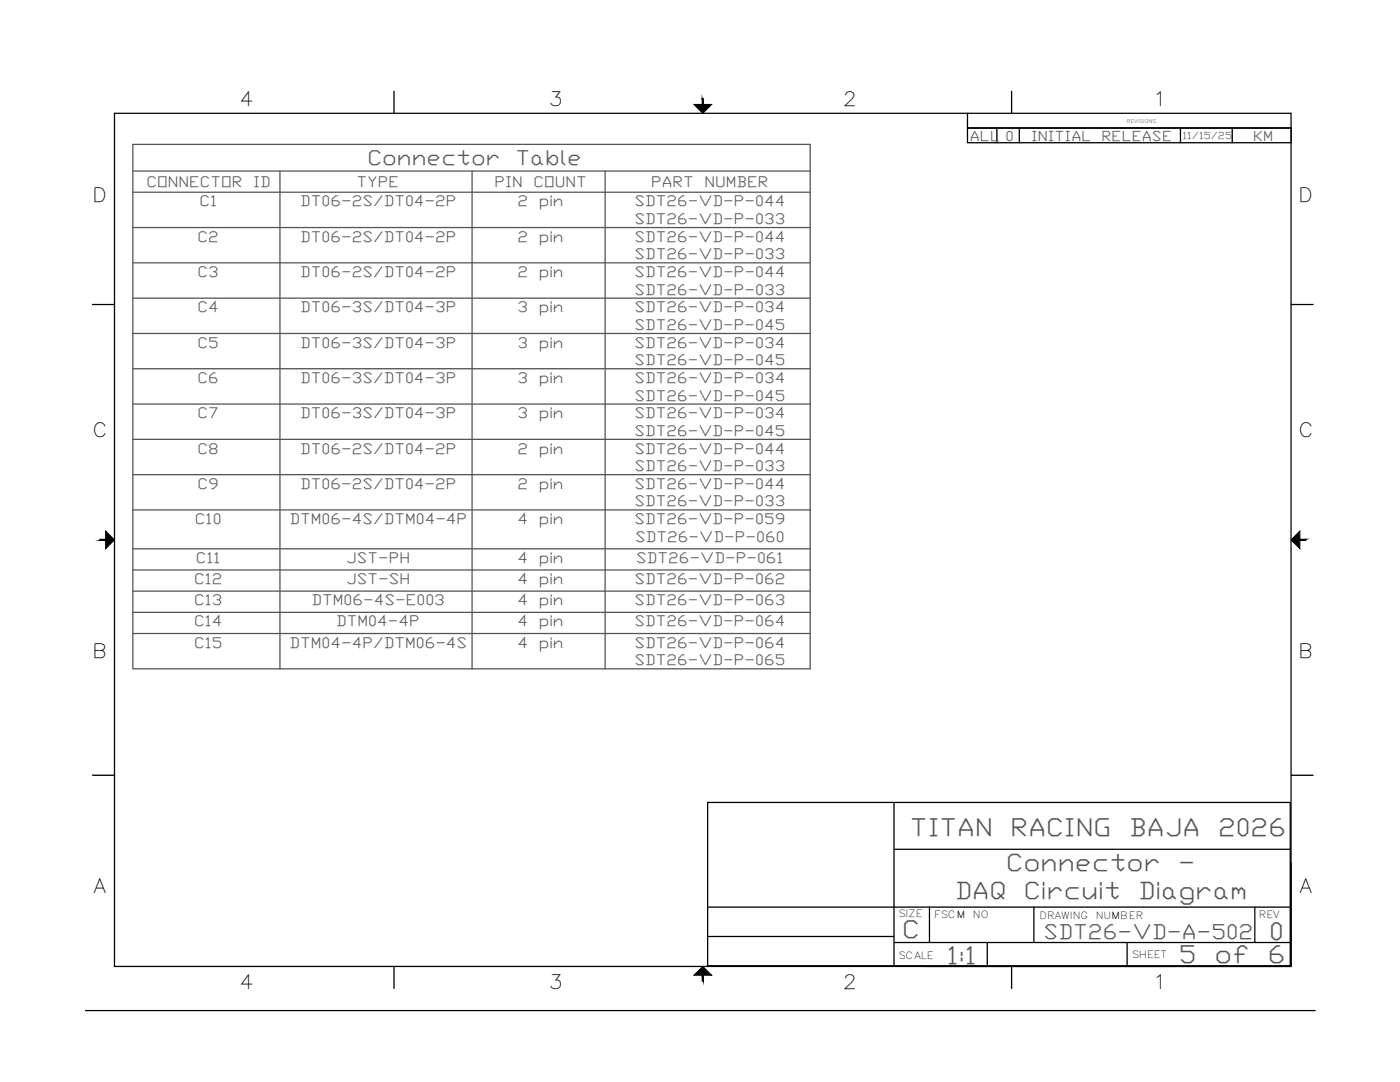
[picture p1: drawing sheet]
<svg xmlns="http://www.w3.org/2000/svg" width="279mm" height="216mm" viewBox="0 0 279 216" stroke-linecap="round" stroke-linejoin="round" font-family="sans-serif">
<!-- layer: Viewport -->
<path d="M257.7 172.3v20.5h-73.4" fill="none" stroke="#000" stroke-width=".25"/>
<!-- layer: Title Block -->
<g fill="none" stroke="#000" stroke-width=".25">
<path d="M78.6 18.2v4.4M201.9 18.2v4.4M22.8 22.6h234.9v170.2h-234.9zM193.1 22.6v2.9h64.6h-64.6v3h64.6M199 25.5v3M203.4 25.5v3M235.6 25.5v3M245.9 25.5v3M18.4 60.8h4.4M257.7 60.8h4.4M18.4 154.7h4.4M257.7 154.7h4.4"/>
<path d="M141.2 160.1h116.3M141.2 160.2v32.5h116.3v-32.5M178.4 160.2v32.5M178.4 169.5h79.1M78.6 192.8v4.4M141.2 181h116.3M141.2 186.9h37.2M178.4 188.1h79.1M185.5 181v7.1M197 188.1v4.6M201.9 192.8v4.4M206.3 181v7.1"/>
<path d="M224.9 188.1v4.6M250.4 181v7.1M17.1 201.6h245.4"/>
</g>
<g fill="#000" stroke="#000" stroke-width=".2">
<path d="M138.5 20.8h3.5l-1.7 1.8zM21.1 106l1.7 1.7-1.7 1.8zM257.7 107.7l1.7-1.7v3.5zM138.5 194.6l1.8-1.8 1.7 1.8z"/>
<path d="M140.1 19.7l.3 1.1v-1.1zM140.1 19.7l.3 1.1h-.3z"/>
<path d="M19.9 107.6v.2l1.2-.2zM19.9 107.8l1.2-.2v.2z"/>
<path d="M259.4 107.8h1.2v-.2zM259.4 107.6h1.2l-1.2 .2z"/>
<path d="M140.1 194.6v1.2h.3zM140.1 194.6h.3v1.2z"/>
</g>
<!-- layer: 0 -->
<path d="M257.7 25.5v3" fill="none" stroke="#000" stroke-width=".25"/>
<!-- layer: TAGS -->
<g fill="none" stroke="#545454" stroke-width=".25">
<path d="M26.5 28.8h135.2v104.7h-135.2zM26.5 34.1h135.2M26.5 38.4h135.2M55.9 34.1v99.4M94.2 34.1v99.4M120.8 34.1v99.4M26.5 45.4h135.2M26.5 52.4h135.2M26.5 59.5h135.2M26.5 66.5h135.2M26.5 73.6h135.2M26.5 80.6h135.2"/>
<path d="M26.5 87.7h135.2M26.5 94.7h135.2M26.5 101.8h135.2M26.5 109.5h135.2M26.5 113.7h135.2M26.5 118h135.2M26.5 122.2h135.2M26.5 126.4h135.2"/>
</g>
<g font-size="4.9" fill="#545454">
<text x="181.6" y="166.8">TITAN</text>
<text x="201.7" y="166.8">RACING</text>
<text x="225.3" y="166.8">BAJA</text>
<text x="243.1" y="166.8">2026</text>
<text x="180" y="187.3">C</text>
<text x="253.3" y="187.6">0</text>
<text x="189" y="192.3">1:1</text>
<text x="235.3" y="192.2">5</text>
<text x="242.4" y="192.2">of</text>
<text x="253" y="192.2">6</text>
</g>
<g font-size="4.8" fill="#545454">
<text x="200.8" y="173.8">Connector</text>
<text x="235.1" y="173.8">-</text>
<text x="190.6" y="179.5">DAQ</text>
<text x="204.3" y="179.5">Circuit</text>
<text x="227.2" y="179.5">Diagram</text>
</g>
<g font-size="4.1" fill="#545454">
<text x="73.3" y="32.9">Connector</text>
<text x="102.9" y="32.9">Table</text>
<text x="208.3" y="187.4">SDT26-VD-A-502</text>
</g>
<g font-size="3.9">
<text x="47.8" y="21.1">4</text>
<text x="109.5" y="21.1">3</text>
<text x="168.2" y="21.1">2</text>
<text x="230" y="21.1">1</text>
<text x="18.4" y="40.2">D</text>
<text x="259.1" y="40.2">D</text>
<text x="18.4" y="87.2">C</text>
<text x="259.1" y="87.2">C</text>
<text x="18.4" y="131.2">B</text>
<text x="259.1" y="131.2">B</text>
<text x="18.7" y="178.2">A</text>
<text x="259.3" y="178.2">A</text>
<text x="47.8" y="197.2">4</text>
<text x="109.5" y="197.2">3</text>
<text x="168.2" y="197.2">2</text>
<text x="230" y="197.2">1</text>
</g>
<g font-size="3" fill="#545454">
<text x="29.2" y="37.3">CONNECTOR</text>
<text x="39.8" y="41.2">C1</text>
<text x="50.5" y="37.3">ID</text>
<text x="59.9" y="41.2">DT06-2S/DT04-2P</text>
<text x="71.2" y="37.3">TYPE</text>
<text x="98.7" y="37.3">PIN</text>
<text x="103.3" y="41.2">2</text>
<text x="106.5" y="37.3">COUNT</text>
<text x="107.5" y="41.2">pin</text>
<text x="126.6" y="41.2">SDT26-VD-P-044</text>
<text x="130" y="37.3">PART</text>
<text x="140.6" y="37.3">NUMBER</text>
<text x="126.6" y="44.7">SDT26-VD-P-033</text>
<text x="39.4" y="48.2">C2</text>
<text x="59.9" y="48.2">DT06-2S/DT04-2P</text>
<text x="103.3" y="48.2">2</text>
<text x="107.5" y="48.2">pin</text>
<text x="126.6" y="48.2">SDT26-VD-P-044</text>
<text x="126.6" y="51.7">SDT26-VD-P-033</text>
<text x="39.4" y="55.3">C3</text>
<text x="59.9" y="55.3">DT06-2S/DT04-2P</text>
<text x="103.3" y="55.3">2</text>
<text x="107.5" y="55.3">pin</text>
<text x="126.6" y="55.3">SDT26-VD-P-044</text>
<text x="126.6" y="58.8">SDT26-VD-P-033</text>
<text x="39.4" y="62.3">C4</text>
<text x="59.9" y="62.3">DT06-3S/DT04-3P</text>
<text x="103.3" y="62.3">3</text>
<text x="107.5" y="62.3">pin</text>
<text x="126.6" y="62.3">SDT26-VD-P-034</text>
<text x="126.6" y="65.8">SDT26-VD-P-045</text>
<text x="39.4" y="69.4">C5</text>
<text x="59.9" y="69.4">DT06-3S/DT04-3P</text>
<text x="103.3" y="69.4">3</text>
<text x="107.5" y="69.4">pin</text>
<text x="126.6" y="69.4">SDT26-VD-P-034</text>
<text x="39.4" y="76.4">C6</text>
<text x="59.9" y="76.4">DT06-3S/DT04-3P</text>
<text x="103.3" y="76.4">3</text>
<text x="107.5" y="76.4">pin</text>
<text x="126.6" y="72.9">SDT26-VD-P-045</text>
<text x="126.6" y="76.4">SDT26-VD-P-034</text>
<text x="39.4" y="83.4">C7</text>
<text x="59.9" y="83.4">DT06-3S/DT04-3P</text>
<text x="103.3" y="83.4">3</text>
<text x="107.5" y="83.4">pin</text>
<text x="126.6" y="79.9">SDT26-VD-P-045</text>
<text x="126.6" y="83.4">SDT26-VD-P-034</text>
<text x="126.6" y="87">SDT26-VD-P-045</text>
<text x="39.4" y="90.5">C8</text>
<text x="59.9" y="90.5">DT06-2S/DT04-2P</text>
<text x="103.3" y="90.5">2</text>
<text x="107.5" y="90.5">pin</text>
<text x="126.6" y="90.5">SDT26-VD-P-044</text>
<text x="126.6" y="94">SDT26-VD-P-033</text>
<text x="39.4" y="97.5">C9</text>
<text x="59.9" y="97.5">DT06-2S/DT04-2P</text>
<text x="103.3" y="97.5">2</text>
<text x="107.5" y="97.5">pin</text>
<text x="126.6" y="97.5">SDT26-VD-P-044</text>
<text x="126.6" y="101.1">SDT26-VD-P-033</text>
<text x="38.9" y="104.6">C10</text>
<text x="57.8" y="104.6">DTM06-4S/DTM04-4P</text>
<text x="103.3" y="104.6">4</text>
<text x="107.5" y="104.6">pin</text>
<text x="126.6" y="104.6">SDT26-VD-P-059</text>
<text x="39.1" y="112.3">C11</text>
<text x="69.1" y="112.3">JST-PH</text>
<text x="103.3" y="112.3">4</text>
<text x="107.5" y="112.3">pin</text>
<text x="126.8" y="108.1">SDT26-VD-P-060</text>
<text x="127" y="112.3">SDT26-VD-P-061</text>
<text x="38.7" y="116.5">C12</text>
<text x="69.1" y="116.5">JST-SH</text>
<text x="103.3" y="116.5">4</text>
<text x="107.5" y="116.5">pin</text>
<text x="126.6" y="116.5">SDT26-VD-P-062</text>
<text x="38.7" y="120.8">C13</text>
<text x="38.7" y="125">C14</text>
<text x="62.2" y="120.8">DTM06-4S-E003</text>
<text x="67.1" y="125">DTM04-4P</text>
<text x="103.3" y="120.8">4</text>
<text x="103.3" y="125">4</text>
<text x="107.5" y="120.8">pin</text>
<text x="107.5" y="125">pin</text>
<text x="126.6" y="120.8">SDT26-VD-P-063</text>
<text x="126.6" y="125">SDT26-VD-P-064</text>
<text x="38.7" y="129.2">C15</text>
<text x="57.8" y="129.2">DTM04-4P/DTM06-4S</text>
<text x="103.3" y="129.2">4</text>
<text x="107.5" y="129.2">pin</text>
<text x="126.6" y="129.2">SDT26-VD-P-064</text>
<text x="126.6" y="132.8">SDT26-VD-P-065</text>
</g>
<g font-size="2.8" fill="#545454">
<text x="193.6" y="28">ALL</text>
<text x="200.7" y="28.1">0</text>
<text x="205.8" y="28.2">INITIAL</text>
<text x="219.8" y="28.2">RELEASE</text>
<text x="250.1" y="28.1">KM</text>
</g>
<text font-size="2" fill="#545454" x="236" y="27.8">11/15/25</text>
<g font-size="2">
<text x="179.3" y="183">SIZE</text>
<text x="186.4" y="183.3">FSCM</text>
<text x="194.2" y="183.3">NO</text>
<text x="207.5" y="183.4">DRAWING</text>
<text x="218.7" y="183.4">NUMBER</text>
<text x="251.2" y="183.3">REV</text>
<text x="179.3" y="191.3">SCALE</text>
<text x="225.8" y="191.2">SHEET</text>
</g>
<text font-size="1" x="224.9" y="24.6">REVISIONS</text>
</svg>
